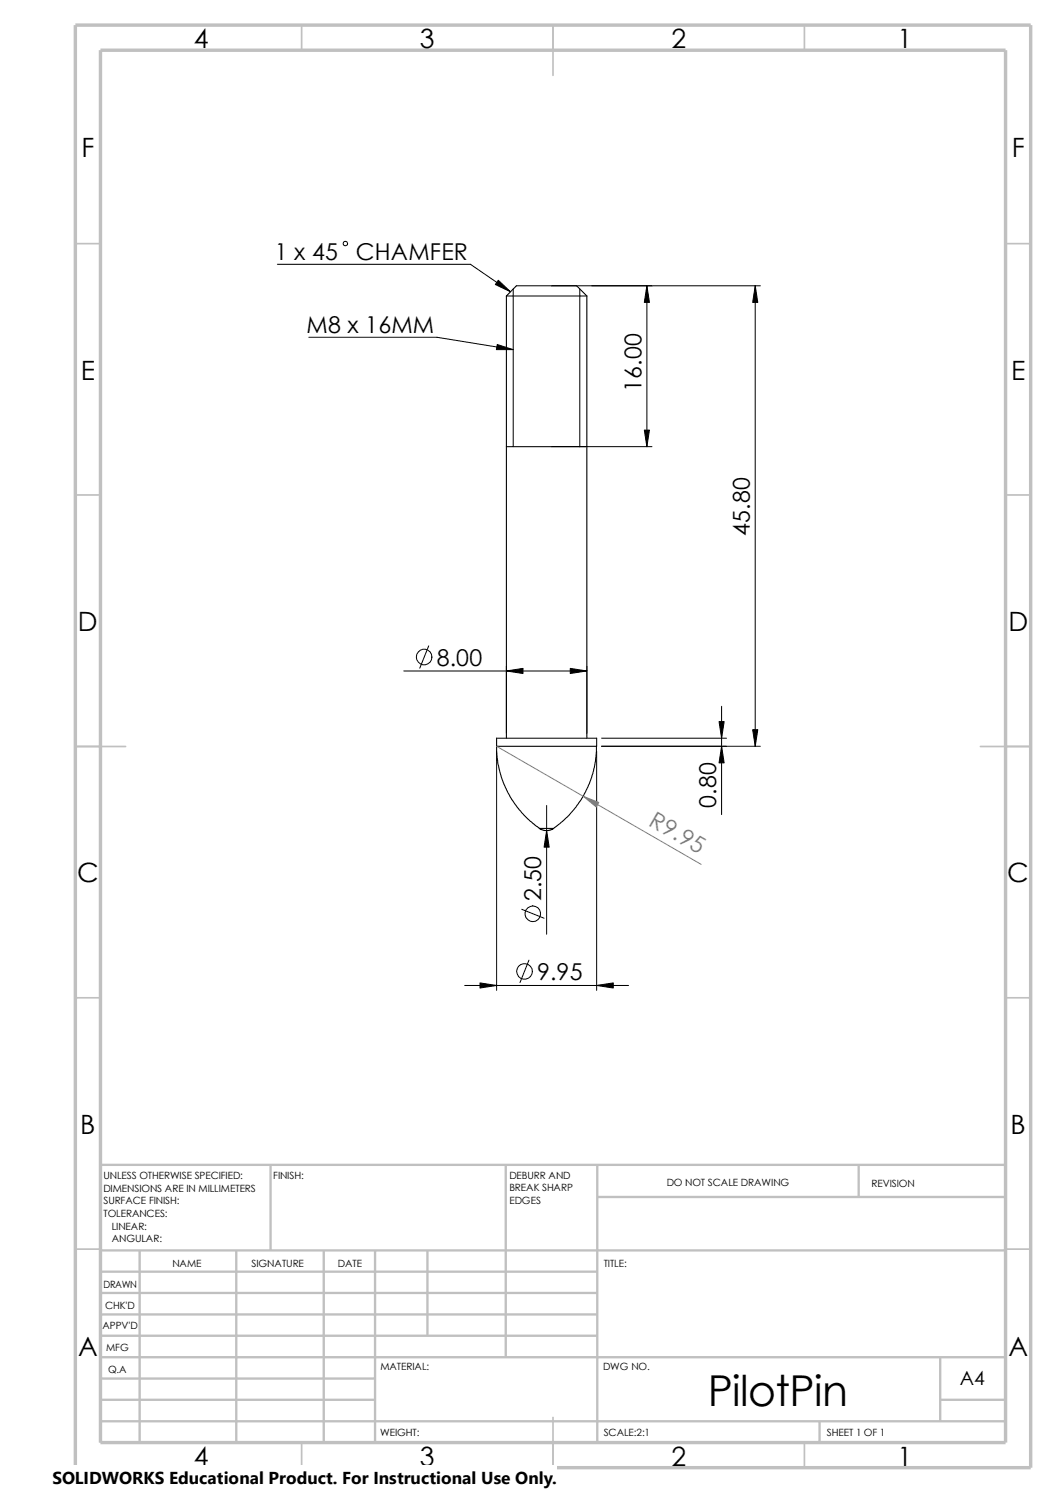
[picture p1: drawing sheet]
<svg xmlns="http://www.w3.org/2000/svg" width="210mm" height="297mm" viewBox="0 0 210 297" stroke-linecap="round" stroke-linejoin="round" font-family="sans-serif">
<g fill="none" stroke="#c0c0c0" stroke-width=".34">
<path d="M60 5v5M110 5v10M160 5v5M15 48.5h5M200 48.5h5M15 98.5h5M200 98.5h5M15 148.5h10M195 148.5h10M15 198.5h5M200 198.5h5M15 248.5h5"/>
<path d="M200 248.5h5M60 287v5M110 282v10M160 287v5"/>
</g>
<g fill="none" stroke="#c0c0c0" stroke-width=".47">
<path d="M53.8 231.7v17.1M100.6 231.7v38.3M118.8 231.7v55.3M118.8 238.1h81.2M170.8 231.7v6.4M200 231.7h-180v55.3M20 248.8h180M20 257.2h98.8M20 253h98.8M27.8 248.8v38.2M47 248.8v38.2M64.4 248.8v38.2"/>
<path d="M74.6 248.8v38.2M85 248.8v16.9M20 265.7h98.8M20 261.5h98.8M20 278.5h54.6M20 274.2h54.6M20 270h180M187 278.5h13M187 270v12.7M20 282.7h180M163 282.7v4.3"/>
</g>
<path d="M15 5h190v287h-190zM20 10h180v277h-180z" fill="none" stroke="#c0c0c0" stroke-width=".68" stroke-linecap="butt"/>
<path d="M100.7 58.9h16M100.7 58.9l2-2h12l2 2M100.7 58.9v88M116.7 58.9v88M100.7 88.9h16M98.8 148.5v2.1l.5 2.4 .8 2.6 .9 2 1.4 2.3 1.3 1.7 1.8 1.8 1.8 1.4M98.8 146.9h19.9v1.6h-19.9zM118.6 148.5l-.2 2.8-.4 2.1-.7 2.3-.8 1.8-1.6 2.5-1.7 2.1-3.1 2.7M107.3 164.8h2.8l-1 .4h-1z" fill="none" stroke="#000" stroke-width=".21"/>
<g fill="none" stroke="#000" stroke-width=".2">
<path d="M55.2 52.6h38.4l7.9 5.4M102.1 57.5v31.4M109.7 56.9h41.5M115.3 57.5v31.4M128.7 56.9v32M150.2 56.9v91.6M61.4 67.1h25.5l15.2 2.5M109.7 88.9h20M80.3 133.5h36.4M85.3 128.5l-1.8 4.4M100.7 132.5v13.4M116.7 132.5v13.4"/>
<path d="M98.8 149.5v47.5M118.7 149.5v47.5M119.6 148.5h31.6M119.6 146.9h24.9M143.5 140.5v21.6M108.7 160.2v25.6M92.4 196h32.6M103.8 180.9l4.4 1.8M105.2 191l-1.8 4.5"/>
<circle cx="68.7" cy="48.5" r=".45"/>
<circle cx="84.3" cy="130.7" r="1.55"/>
<circle cx="104.3" cy="193.3" r="1.56"/>
<circle cx="106" cy="181.8" r="1.56"/>
</g>
<path d="M98.8 148.5l40.6 23.5" fill="none" stroke="#808080" stroke-width=".2"/>
<path d="M116 158.4l3.1 1.2-.5 .9z" fill="#808080" stroke="#808080" stroke-width=".2"/>
<g fill="#000" stroke="#000" stroke-width=".2">
<path d="M99.1 55.8l2.4 2.2-3-1.4zM128.7 56.9l.5 3.3h-1.1zM150.2 56.9l.5 3.3h-1zM98.9 68.5l3.2 1.1h-3.4zM128.1 85.6h1.1l-.5 3.3zM100.7 133.5l3.3-.5v1zM113.4 133l3.3 .5-3.3 .5zM143 143.6h1l-.5 3.3zM143.5 148.5l.5 3.3h-1zM149.7 145.2h1l-.5 3.3zM108.7 165.2l.5 3.3h-1zM95.5 195.5l3.3 .5-3.3 .6z"/>
<path d="M118.7 196l3.3-.5v1.1z"/>
</g>
<path d="M10.4 291.5h100.4v5.5h-100.4z" fill="#fff"/>
<text font-size="8.5" x="140.8" y="279.7">PilotPin</text>
<g font-size="5.3">
<text x="38.5" y="9.6">4</text>
<text x="83.5" y="9.6">3</text>
<text x="133.5" y="9.6">2</text>
<text x="178.5" y="9.6">1</text>
<text x="16.2" y="31.3">F</text>
<text x="201.2" y="31.3">F</text>
<text x="16" y="75.6">E</text>
<text x="201.1" y="75.6">E</text>
<text x="15.5" y="125.6">D</text>
<text x="200.6" y="125.6">D</text>
<text x="15.3" y="175.6">C</text>
<text x="200.3" y="175.6">C</text>
<text x="16" y="225.6">B</text>
<text x="201" y="225.6">B</text>
<text x="15.5" y="269.8">A</text>
<text x="200.5" y="269.8">A</text>
<text x="38.5" y="291.6">4</text>
<text x="83.5" y="291.6">3</text>
<text x="133.5" y="291.6">2</text>
<text x="178.5" y="291.6">1</text>
</g>
<g font-size="4.6">
<text x="54.7" y="51.6">1 x 45</text>
<text x="70.7" y="51.6">CHAMFER</text>
<text x="61" y="66.2">M8 x 16MM</text>
<text x="127.6" y="78" transform="rotate(-90 127.6 78)">16.00</text>
<text x="149.1" y="106.6" transform="rotate(-90 149.1 106.6)">45.80</text>
<text x="86.9" y="132.5">8.00</text>
<text x="142.4" y="160.8" transform="rotate(-90 142.4 160.8)">0.80</text>
<text x="107.6" y="179.3" transform="rotate(-90 107.6 179.3)">2.50</text>
<text x="106.8" y="195">9.95</text>
</g>
<text font-size="4.6" fill="#808080" x="128.8" y="164.1" transform="rotate(30 128.8 164.1)">R9.95</text>
<text font-size="3.9" x="190.9" y="275.5">A4</text>
<text font-size="3.4" x="10.4" y="295.2">SOLIDWORKS Educational Product. For Instructional Use Only.</text>
<g font-size="2">
<text x="20.6" y="234.6">UNLESS OTHERWISE SPECIFIED:</text>
<text x="20.6" y="237.1">DIMENSIONS ARE IN MILLIMETERS</text>
<text x="20.6" y="239.6">SURFACE FINISH:</text>
<text x="54.4" y="234.6">FINISH:</text>
<text x="101.3" y="239.5">EDGES</text>
<text x="101.3" y="234.5">DEBURR AND</text>
<text x="101.3" y="237">BREAK SHARP</text>
<text x="132.6" y="236">DO NOT SCALE DRAWING</text>
<text x="173.3" y="236.2">REVISION</text>
<text x="20.6" y="242.1">TOLERANCES:</text>
<text x="22.2" y="244.6">LINEAR:</text>
<text x="22.2" y="247.1">ANGULAR:</text>
<text x="50" y="252">SIGNATURE</text>
<text x="67.2" y="252">DATE</text>
<text x="120.1" y="252">TITLE:</text>
<text x="20.6" y="256.2">DRAWN</text>
<text x="34.3" y="252.1">NAME</text>
<text x="20.9" y="260.4">CHK'D</text>
<text x="20.4" y="264.5">APPV'D</text>
<text x="21.1" y="268.8">MFG</text>
<text x="21.5" y="273.1">Q.A</text>
<text x="75.6" y="272.5">MATERIAL:</text>
<text x="119.9" y="272.5">DWG NO.</text>
<text x="75.6" y="285.6">WEIGHT:</text>
<text x="120.1" y="285.6">SCALE:2:1</text>
<text x="164.5" y="285.6">SHEET 1 OF 1</text>
</g>
</svg>
